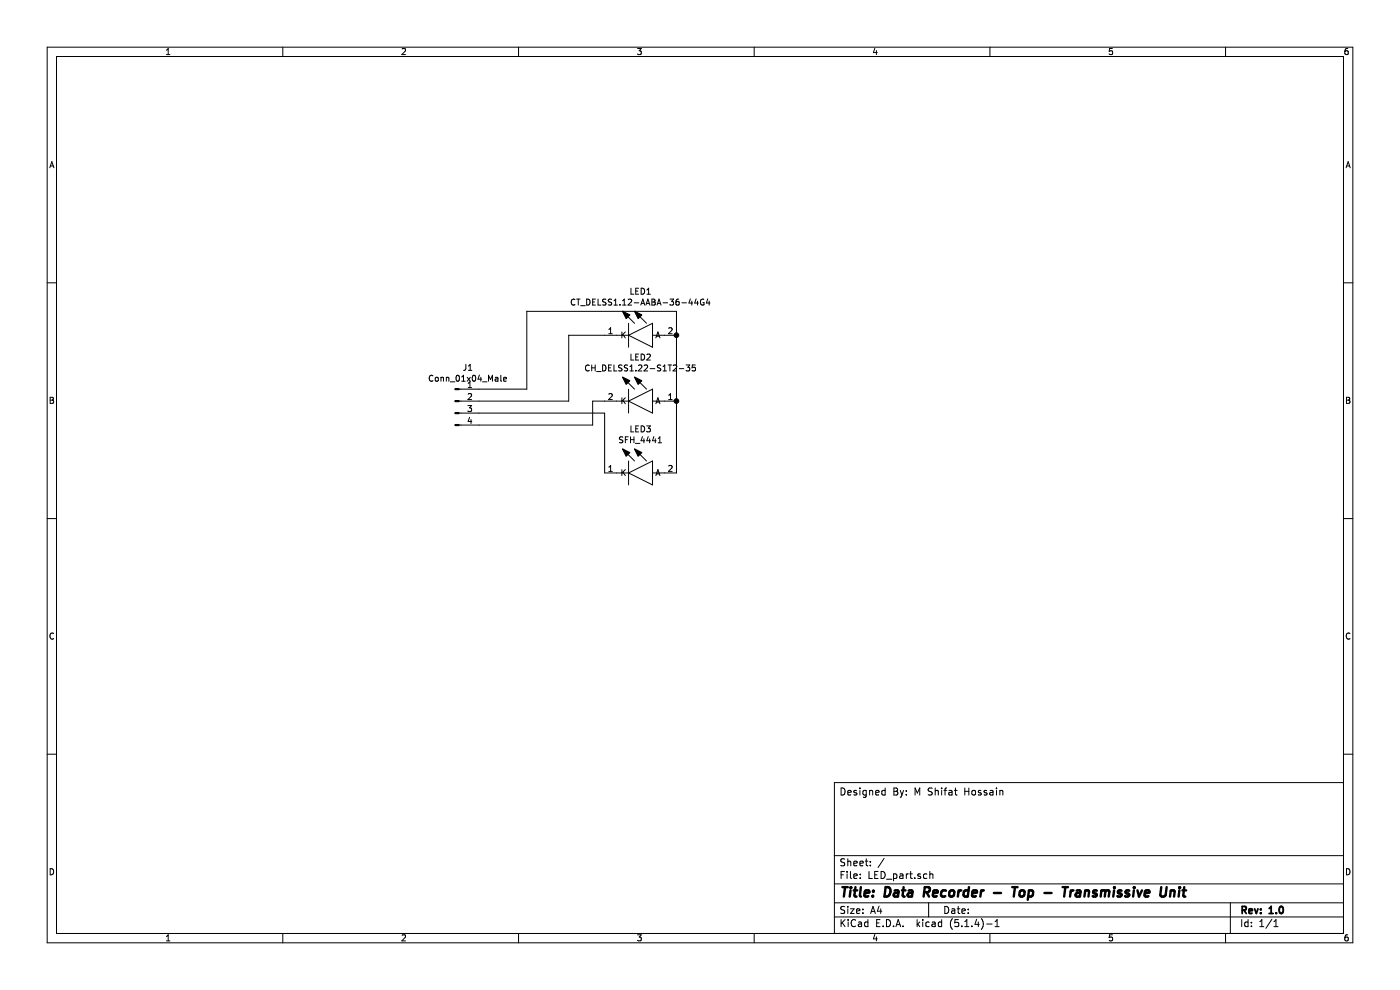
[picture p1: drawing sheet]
EESchema Schematic File Version 4
LIBS:LED_part-cache
EELAYER 30 0
EELAYER END
$Descr A4 11693 8268
encoding utf-8
Sheet 1 1
Title "Data Recorder - Top - Transmissive Unit"
Date ""
Rev "1.0"
Comp ""
Comment1 ""
Comment2 ""
Comment3 ""
Comment4 "Designed By: M Shifat Hossain"
$EndDescr
$Comp
L CT_DELSS1.12-AABA-36-44G4:CT_DELSS1.12-AABA-36-44G4 LED1
U 1 1
P 5050 2800
F 0 "LED1" H 5350 3167 50  0000 C CNN
F 1 "CT_DELSS1.12-AABA-36-44G4" H 5350 3076 50  0000 C CNN
F 2 "LIB_CT_DELSS1:CTDELSS112AABA3644G4" H 5550 2950 50  0001 L BNN
F 3 "https://www.digikey.com/product-detail/en/osram-opto-semiconductors-inc/CT-DELSS1.12-AABA-36-44G4/475-3669-1-ND/9989888" H 5550 2850 50  0001 L BNN
F 4 "Standard LEDs - SMD Green FIREFLY E1608" H 5550 2750 50  0001 L BNN "Description"
F 5 "0.6" H 5550 2650 50  0001 L BNN "Height"
F 6 "OSRAM" H 5550 2550 50  0001 L BNN "Manufacturer_Name"
F 7 "CT DELSS1.12-AABA-36-44G4" H 5550 2450 50  0001 L BNN "Manufacturer_Part_Number"
F 8 "720-CTDELSS112A1193" H 5550 2350 50  0001 L BNN "Mouser Part Number"
F 9 "https://www.mouser.co.uk/ProductDetail/OSRAM-Opto-Semiconductors/CT-DELSS112-AABA-36-44G4?qs=%252BEew9%252B0nqrAxkL%2FEjDaK4Q%3D%3D" H 5550 2250 50  0001 L BNN "Mouser Price/Stock"
F 10 "" H 5550 2150 50  0001 L BNN "RS Part Number"
F 11 "" H 5550 2050 50  0001 L BNN "RS Price/Stock"
	1    5050 2800
	1    0    0    -1  
$EndComp
$Comp
L CH_DELSS1.22-S1T2-35:CH_DELSS1.22-S1T2-35 LED2
U 1 1
P 5050 3350
F 0 "LED2" H 5350 3717 50  0000 C CNN
F 1 "CH_DELSS1.22-S1T2-35" H 5350 3626 50  0000 C CNN
F 2 "LIB_CH_DELSS1:CHDELSS122S1T235" H 5550 3500 50  0001 L BNN
F 3 "https://dammedia.osram.info/media/resource/hires/osram-dam-5970299/CH DELSS1.22_EN.pdf" H 5550 3400 50  0001 L BNN
F 4 "Standard LEDs - SMD 64P Card Connector FIREFLY E1608" H 5550 3300 50  0001 L BNN "Description"
F 5 "0.6" H 5550 3200 50  0001 L BNN "Height"
F 6 "OSRAM" H 5550 3100 50  0001 L BNN "Manufacturer_Name"
F 7 "CH DELSS1.22-S1T2-35" H 5550 3000 50  0001 L BNN "Manufacturer_Part_Number"
F 8 "720-CHDELSS122A1192" H 5550 2900 50  0001 L BNN "Mouser Part Number"
F 9 "https://www.mouser.co.uk/ProductDetail/OSRAM-Opto-Semiconductors/CH-DELSS122-S1T2-35?qs=%252BEew9%252B0nqrCNoQzrwoCJpA%3D%3D" H 5550 2800 50  0001 L BNN "Mouser Price/Stock"
F 10 "" H 5550 2700 50  0001 L BNN "RS Part Number"
F 11 "" H 5550 2600 50  0001 L BNN "RS Price/Stock"
	1    5050 3350
	1    0    0    -1  
$EndComp
$Comp
L SFH_4441:SFH_4441 LED3
U 1 1
P 5050 3950
F 0 "LED3" H 5350 4317 50  0000 C CNN
F 1 "SFH_4441" H 5350 4226 50  0000 C CNN
F 2 "LIB_SFH_4441:LEDM2320X105N" H 5550 4100 50  0001 L BNN
F 3 "https://dammedia.osram.info/media/resource/hires/osram-dam-2496238/SFH%204441.pdf" H 5550 4000 50  0001 L BNN
F 4 "Osram Opto SFH 4441 Mini MIDLED IR LED, 950nm, SMD Package" H 5550 3900 50  0001 L BNN "Description"
F 5 "1.05" H 5550 3800 50  0001 L BNN "Height"
F 6 "OSRAM" H 5550 3700 50  0001 L BNN "Manufacturer_Name"
F 7 "SFH 4441" H 5550 3600 50  0001 L BNN "Manufacturer_Part_Number"
F 8 "720-SFH4441" H 5550 3500 50  0001 L BNN "Mouser Part Number"
F 9 "https://www.mouser.co.uk/ProductDetail/OSRAM-Opto-Semiconductors/SFH-4441?qs=9EKcitwk7VQB6PkfMF8lLw%3D%3D" H 5550 3400 50  0001 L BNN "Mouser Price/Stock"
F 10 "8768751" H 5550 3300 50  0001 L BNN "RS Part Number"
F 11 "https://uk.rs-online.com/web/p/products/8768751" H 5550 3200 50  0001 L BNN "RS Price/Stock"
	1    5050 3950
	1    0    0    -1  
$EndComp
$Comp
L Connector:Conn_01x04_Male J1
U 1 1
P 3800 3350
F 0 "J1" H 3908 3631 50  0000 C CNN
F 1 "Conn_01x04_Male" H 3908 3540 50  0000 C CNN
F 2 "Connector_PinSocket_2.54mm:PinSocket_1x04_P2.54mm_Vertical" H 3800 3350 50  0001 C CNN
F 3 "~" H 3800 3350 50  0001 C CNN
	1    3800 3350
	1    0    0    -1  
$EndComp
Wire Wire Line
	5650 2800 5650 3350
Wire Wire Line
	5650 3950 5650 3350
Connection ~ 5650 3350
Wire Wire Line
	5650 2800 5650 2600
Wire Wire Line
	5650 2600 4400 2600
Wire Wire Line
	4400 2600 4400 3250
Wire Wire Line
	4400 3250 4000 3250
Connection ~ 5650 2800
Wire Wire Line
	4000 3350 4750 3350
Wire Wire Line
	4750 3350 4750 2800
Wire Wire Line
	4750 2800 5050 2800
Wire Wire Line
	4000 3450 5050 3450
Wire Wire Line
	5050 3450 5050 3950
Wire Wire Line
	4000 3550 4950 3550
Wire Wire Line
	4950 3550 4950 3350
Wire Wire Line
	4950 3350 5050 3350
$EndSCHEMATC
